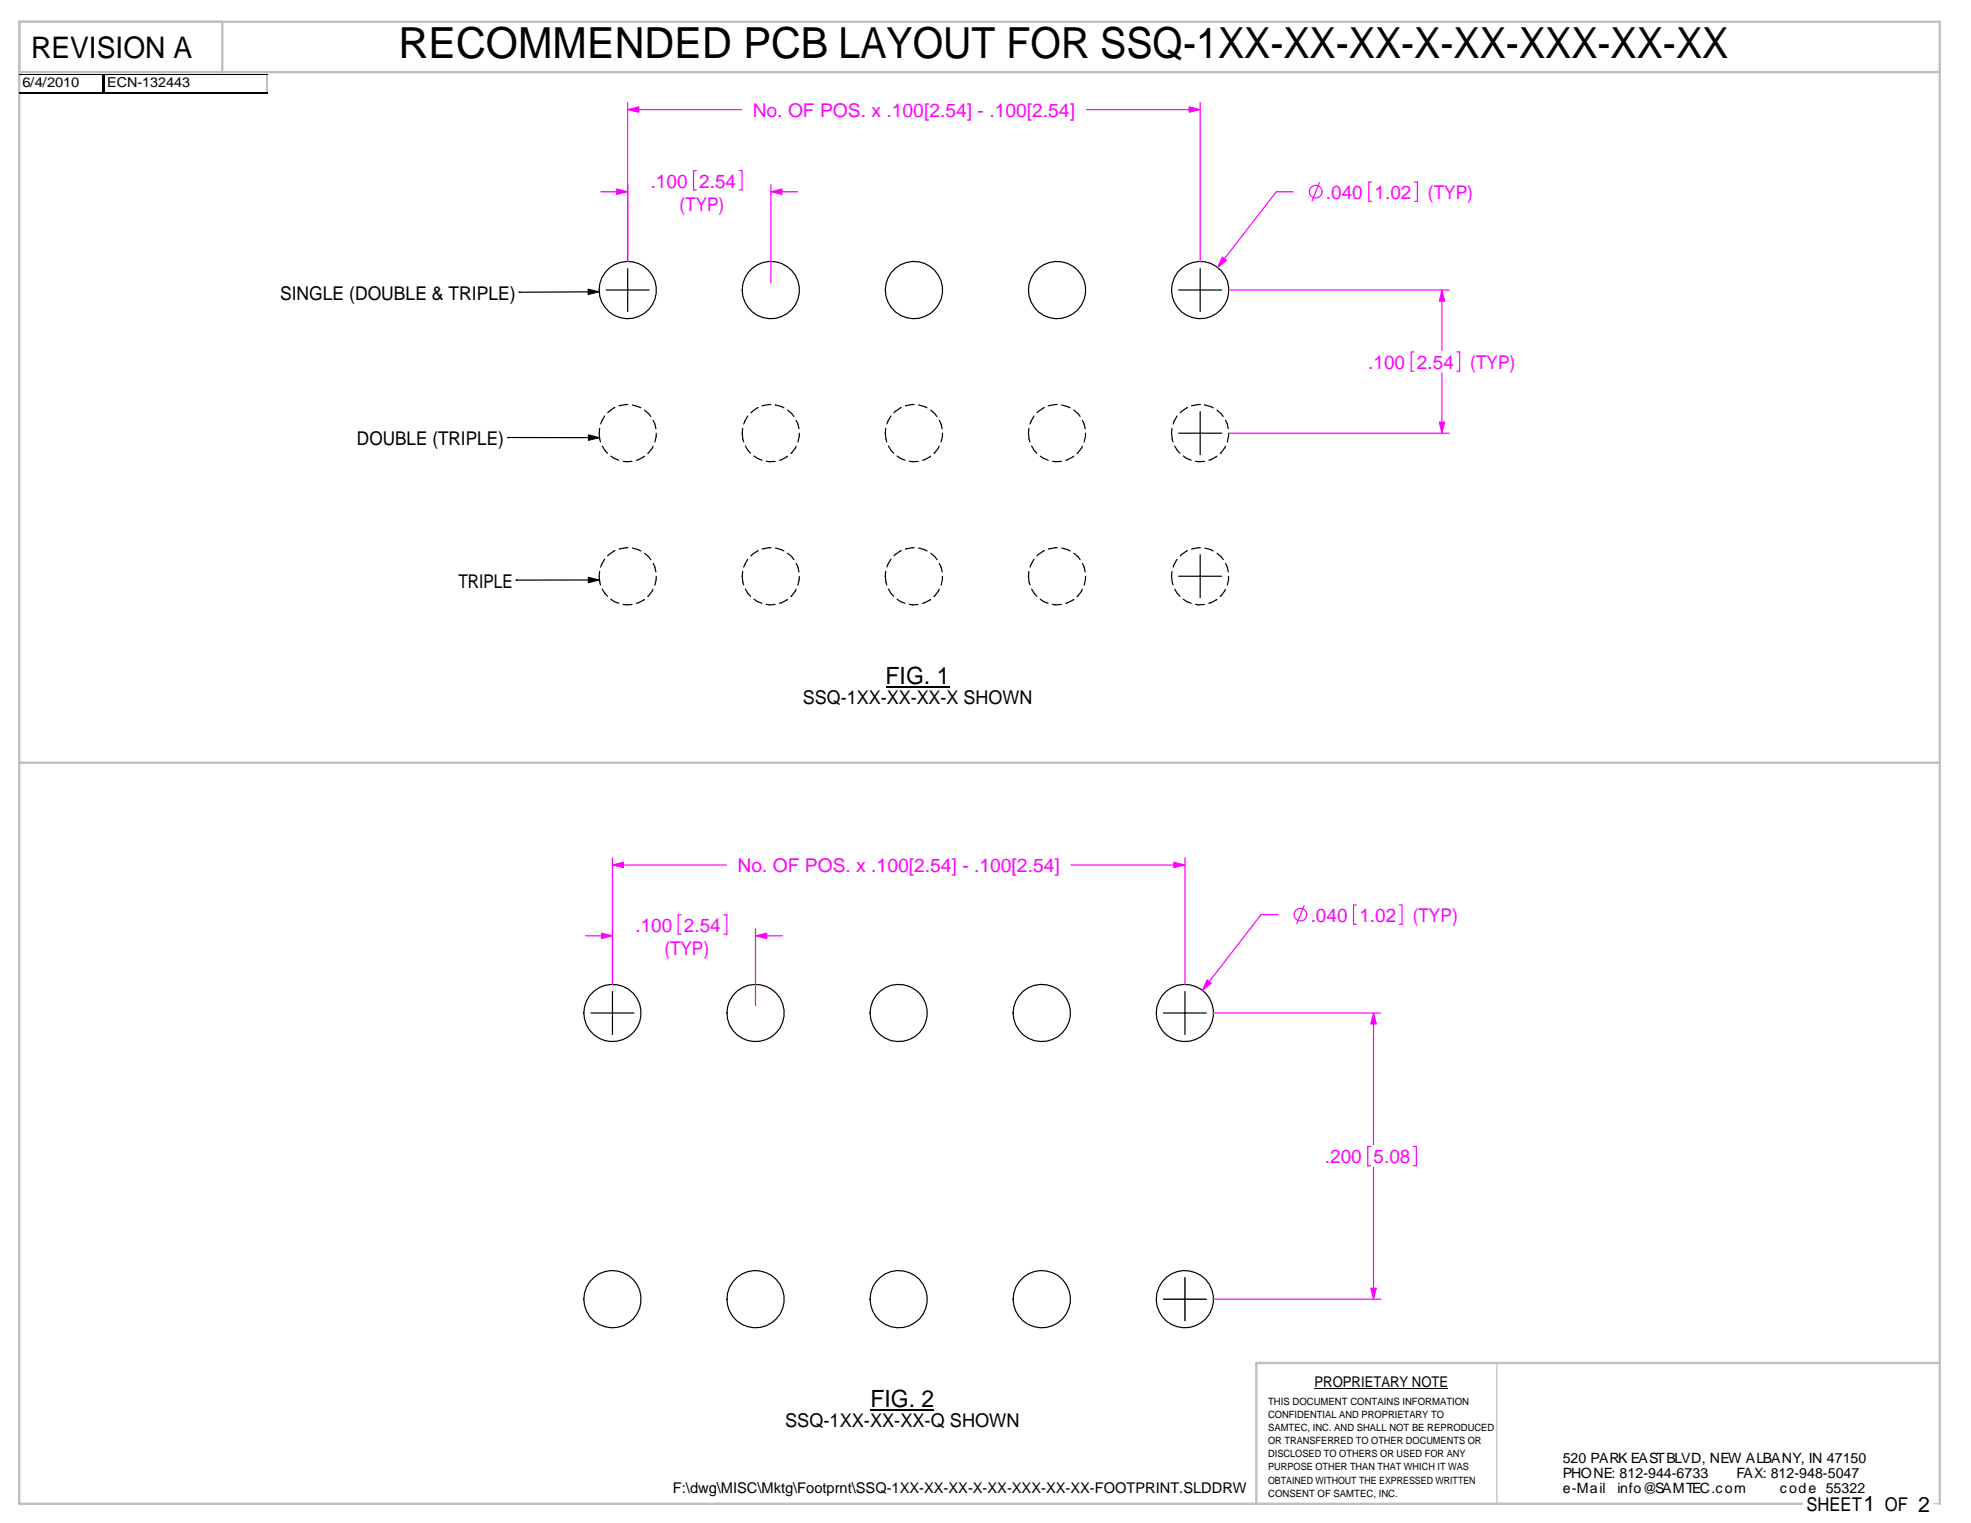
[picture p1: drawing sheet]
<svg xmlns="http://www.w3.org/2000/svg" width="279mm" height="216mm" viewBox="0 0 279 216" stroke-linecap="round" stroke-linejoin="round" font-family="sans-serif">
<path d="M212.2 193.2v20M274.1 213.2h.9" fill="none" stroke="#c0c0c0" stroke-width=".17"/>
<path d="M2.7 10.2h272.3M31.5 3.1v7.1M2.7 108.1h272.3M275 193.2h-96.9v20M255.4 213.2h-252.7v-210.1h272.3v210.1" fill="none" stroke="#c0c0c0" stroke-width=".34"/>
<g fill="none" stroke="#000" stroke-width=".17">
<path d="M85.7 59l-.6 1.1M87.2 57.8l-1.1 .7M89 57.3l-1.3 .2M89.6 57.4l1.2 .4M91.4 58.1l.9 .9M92.6 59.6l.2 .5 .2 .7M106 59l-.6 1.1M107.5 57.8l-1.1 .7M109.3 57.3l-1.3 .2M109.9 57.4l1.2 .4M111.6 58.1l.9 .9M112.9 59.6l.4 1.2"/>
<path d="M126.3 59l-.6 1.1M127.7 57.8l-1 .7M129.6 57.3l-1.3 .2M130.2 57.4l1.2 .4M131.9 58.1l.9 1M133.2 59.6l.2 .5 .2 .7M146.6 59l-.6 1.1M148 57.8l-1 .7M149.9 57.3l-1.3 .2M150.5 57.4l1.2 .4M152.2 58.1l.9 .9M153.4 59.6l.4 1.2"/>
<path d="M166.8 59l-.5 1.1M168.3 57.8l-1 .7M170.2 57.3l-1.3 .2M170.8 57.4l1.2 .4M172.5 58.1l.6 .5 .3 .4M173.7 59.6l.3 .5 .1 .7M85 60.7l-.1 .7 .2 1.2M85.4 63.2l.7 1M85.7 79.3l-.6 1.1M86.6 64.7l1.1 .5M87.2 78l-1.1 .8M88.3 65.4h1.3"/>
<path d="M89 77.6l-1.2 .2M89.7 77.7l1.1 .4M91.3 64.7l-1.1 .5M91.4 78.4l.9 .9M92.6 63.2l-.8 1.1M92.6 79.9l.4 1.2M93 61.4l-.2 1.3M105.3 60.7l-.1 .7 .2 1.2M105.7 63.2l.7 1M106 79.3l-.6 1.1M106.9 64.6l.5 .4 .6 .2M107.5 78.1l-1.1 .7"/>
<path d="M108.6 65.4h1.3M109.3 77.6l-1.3 .2M109.9 77.7l1.2 .4M111.6 64.7l-1.1 .5M111.6 78.4l.6 .5 .3 .4M112.9 63.2l-.8 1.1M112.9 79.9l.4 1.2M113.3 61.4l-.2 1.3M125.6 60.7l-.1 .7 .2 1.2M125.9 63.2l.4 .7 .4 .3M126.3 79.3l-.6 1.1M127.2 64.6l.4 .4 .7 .2"/>
<path d="M127.8 78.1l-1.1 .7M128.9 65.4h1.3M129.6 77.6l-1.3 .2M130.2 77.7l1.2 .4M131.9 64.7l-1.1 .5M131.9 78.4l.9 .9M133.1 63.2l-.7 1.1M133.2 79.9l.2 .5 .2 .7M133.6 61.4l-.2 1.3M145.9 60.7l-.1 .7 .2 1.2M146.2 63.2l.8 1M146.6 79.3l-.6 1.1"/>
<path d="M147.5 64.7l1.1 .5M148 78.1l-1 .7M149.2 65.4h1.3M149.9 77.6l-1.3 .2M150.5 77.7l1.2 .4M152.2 64.7l-1.1 .5M152.2 78.4l.6 .5 .3 .4M153.4 63.2l-.7 1.1M153.5 79.9l.3 1.2M153.9 61.4l-.2 1.3M166.1 60.7v.7l.2 1.2M166.5 63.2l.4 .7 .4 .3"/>
<path d="M166.8 79.3l-.5 1.1M167.7 64.6l.5 .4 .7 .2M168.3 78.1l-1 .7M169.5 65.4h1.2M170.2 77.6l-1.3 .2M170.8 77.7l1.2 .4M172.5 64.7l-1.1 .5M172.5 78.4l.9 .9M173.7 63.2l-.7 1.1M173.7 79.9l.3 .5 .1 .7M174.2 61.4l-.2 1.3M85 81l-.1 .7 .2 1.2"/>
<path d="M85.4 83.5l.7 1M86.6 84.9l.5 .4 .6 .2M88.3 85.7h.5h.8M91.3 85l-1.1 .5M92.6 83.5l-.1 .3-.7 .7M93 81.7l-.2 1.3M105.3 81l-.1 .7 .2 1.2M105.7 83.5l.7 1M106.9 84.9l.5 .4 .6 .2M108.6 85.7h.4h.9M111.6 85l-.8 .5h-.3M112.9 83.5l-.8 1.1"/>
<path d="M113.3 81.7l-.2 1.3M125.6 81l-.1 .7 .2 1.2M125.9 83.5l.8 1M127.2 84.9l.4 .4 .7 .2M128.9 85.7h.4h.8M131.9 85l-.8 .5h-.3M133.1 83.5l-.7 1.1M133.6 81.7l-.2 1.3M145.9 81l-.1 .7 .2 1.2M146.2 83.5l.8 1M147.5 84.9l.4 .4 .7 .2M149.2 85.7h.4h.8"/>
<path d="M152.2 85l-1.1 .5M153.4 83.5l-.1 .3-.6 .8M153.9 81.7l-.2 1.3M166.1 81v.7l.2 1.2M166.5 83.5l.8 1M167.7 84.9l.5 .4 .7 .2M169.5 85.7h.4h.8M172.5 85l-.9 .5h-.3M173.7 83.5l-.7 1M174.2 81.7l-.2 1.3M83.8 143.6h6.1M86.8 140.6v6"/>
<path d="M164.9 143.6h6.1M168 140.6v6M123.4 199.9h9M164.9 184.2h6.1M168 181.1v6.1"/>
<circle cx="89" cy="41.1" r="4.1"/>
<circle cx="109.3" cy="41.1" r="4.1"/>
<circle cx="129.5" cy="41.1" r="4.1"/>
<circle cx="149.8" cy="41.1" r="4.1"/>
<circle cx="170.1" cy="41.1" r="4.1"/>
<circle cx="86.8" cy="143.6" r="4.1"/>
<circle cx="107.1" cy="143.6" r="4.1"/>
<circle cx="127.4" cy="143.6" r="4.1"/>
<circle cx="147.7" cy="143.6" r="4.1"/>
<circle cx="168" cy="143.6" r="4.1"/>
<circle cx="86.8" cy="184.2" r="4.1"/>
<circle cx="107.1" cy="184.2" r="4.1"/>
<circle cx="127.4" cy="184.2" r="4.1"/>
<circle cx="147.7" cy="184.2" r="4.1"/>
<circle cx="168" cy="184.2" r="4.1"/>
</g>
<path d="M164.9 184.2h6.1M168 181.1v6.1" fill="none" stroke="#80ff00" stroke-width=".17"/>
<g fill="none" stroke="#f0f" stroke-width=".17">
<path d="M83 132.7h3.8M86.8 122.6h16.1M86.8 121.6v17.9M96.6 129.7h-.5v2.7h.5M102.6 129.7h.4v2.7h-.4M107.1 132.7h3.8M107.1 131.7v10.9M151.8 122.6h16.2M168 121.6v17.9M181.2 129.6h-2.4l-8.4 10.8M184.9 128.4l-1.1 2.5M192.3 128.3h-.4v2.7h.4"/>
<path d="M198.3 128.3h.4v2.7h-.4M172 143.6h23.7M194.7 143.6v18.7M194.3 162.5h-.4v2.8h.4M194.7 165.5v18.7M200.4 162.5h.4v2.8h-.4M172 184.2h23.7"/>
<circle cx="184.3" cy="129.7" r=".9"/>
</g>
<path d="M171.1 138.9l.6 .5-1.3 1z" fill="#f0f"/>
<path d="M171.1 138.9l.6 .5-1.3 1z" fill="none" stroke="#f0f" stroke-width=".14"/>
<path d="M86.8 122.6l1.6-.4v.8z" fill="#f0f"/>
<path d="M86.8 122.6l1.6-.4v.8z" fill="none" stroke="#f0f" stroke-width=".14"/>
<path d="M107.1 132.7l1.6-.4v.8z" fill="#f0f"/>
<path d="M107.1 132.7l1.6-.4v.8z" fill="none" stroke="#f0f" stroke-width=".14"/>
<path d="M166.4 122.2l1.6 .4-1.6 .4z" fill="#f0f"/>
<path d="M166.4 122.2l1.6 .4-1.6 .4z" fill="none" stroke="#f0f" stroke-width=".14"/>
<path d="M85.3 132.3l1.5 .4-1.5 .4z" fill="#f0f"/>
<path d="M85.3 132.3l1.5 .4-1.5 .4z" fill="none" stroke="#f0f" stroke-width=".14"/>
<path d="M194.3 182.6h.8l-.4 1.6z" fill="#f0f"/>
<path d="M194.3 182.6h.8l-.4 1.6z" fill="none" stroke="#f0f" stroke-width=".14"/>
<path d="M194.7 143.6l.4 1.6h-.8z" fill="#f0f"/>
<path d="M194.7 143.6l.4 1.6h-.8z" fill="none" stroke="#f0f" stroke-width=".14"/>
<path d="M186.3 196.8h19" fill="none" stroke="#000" stroke-width=".14"/>
<g fill="none" stroke="#000" stroke-width=".17">
<path d="M89 38.1v6.1M170.1 38.1v6.1M73.6 41.4h.1M84.9 41.4h-11.3M86 41.1h6M167.1 41.1h6.1M170.1 58.4v6.1M71.9 62h.1M71.9 62h13.1M167.1 61.4h6.1M170.1 78.6v6.1M73.2 82.2h.1"/>
<path d="M85 82.2h-11.8M125.5 97.4h9.1M167.1 81.7h6.1"/>
</g>
<g fill="none" stroke="#f0f" stroke-width=".17">
<path d="M89 15.5h16.1M89 14.5v22.6M154 15.5h16.1M170.1 14.5v22.6M85.2 27.2h3.8M98.7 24.2h-.4v2.7h.4M104.8 24.2h.4v2.7h-.4M109.3 27.2h3.8M109.3 26.2v13.9M183.3 27.2h-2.4l-8.3 10.7M187 25.9l-1 2.6M194.4 25.8h-.4v2.7h.4"/>
<path d="M200.5 25.8h.4v2.7h-.4M174.2 41.1h31.2M200.4 49.9h-.4v2.7h.4M204.4 41.1v8.6M204.4 52.9v8.5M206.5 49.9h.4v2.7h-.4M174.2 61.4h31.2"/>
<circle cx="186.5" cy="27.2" r=".9"/>
</g>
<path d="M173.3 36.4l.6 .5-1.3 1z" fill="#f0f"/>
<path d="M173.3 36.4l.6 .5-1.3 1z" fill="none" stroke="#f0f" stroke-width=".14"/>
<path d="M89 15.5l1.6-.4v.8z" fill="#f0f"/>
<path d="M89 15.5l1.6-.4v.8z" fill="none" stroke="#f0f" stroke-width=".14"/>
<path d="M109.3 27.2l1.5-.4v.8z" fill="#f0f"/>
<path d="M109.3 27.2l1.5-.4v.8z" fill="none" stroke="#f0f" stroke-width=".14"/>
<path d="M168.6 15.1l1.5 .4-1.5 .4z" fill="#f0f"/>
<path d="M168.6 15.1l1.5 .4-1.5 .4z" fill="none" stroke="#f0f" stroke-width=".14"/>
<path d="M87.4 26.8l1.6 .4-1.6 .4z" fill="#f0f"/>
<path d="M87.4 26.8l1.6 .4-1.6 .4z" fill="none" stroke="#f0f" stroke-width=".14"/>
<path d="M204.4 41.1l.4 1.6h-.8z" fill="#f0f"/>
<path d="M204.4 41.1l.4 1.6h-.8z" fill="none" stroke="#f0f" stroke-width=".14"/>
<path d="M204 59.8h.8l-.4 1.6z" fill="#f0f"/>
<path d="M204 59.8h.8l-.4 1.6z" fill="none" stroke="#f0f" stroke-width=".14"/>
<path d="M83.4 41l1.5 .4-1.5 .4zM83.4 61.6l1.6 .4-1.6 .4zM83.4 81.8l1.6 .4-1.6 .4z" fill="#000"/>
<path d="M2.7 10.5h35.2M83.4 41l1.5 .4-1.5 .4zM83.4 61.6l1.6 .4-1.6 .4zM83.4 81.8l1.6 .4-1.6 .4z" fill="none" stroke="#000" stroke-width=".14"/>
<path d="M2.7 10.4v.1M2.7 10.6v2.4M37.8 10.4v.1M37.8 10.6v2.4M38 10.5h.1M38 13.2h.1" fill="none" stroke="#c0c0c0" stroke-width=".14"/>
<path d="M2.8 10.6v2.4M37.9 10.6v2.4" fill="none" stroke="#c0c0c0" stroke-width=".15"/>
<path d="M2.7 13.2h35.2" fill="none" stroke="#000" stroke-width=".28"/>
<path d="M8.6 10.5h.3v.1h-.3z" fill="#000"/>
<path d="M14.7 10.5v2.8" fill="none" stroke="#000" stroke-width=".3"/>
<text font-size="6.1" x="56.5" y="8.2">RECOMMENDED PCB LAYOUT FOR SSQ-1XX-XX-XX-X-XX-XXX-XX-XX</text>
<text font-size="4.2" x="4.4" y="8.3">REVISION A</text>
<g font-size="3.4">
<text x="125.5" y="97">FIG. 1</text>
<text x="123.4" y="199.5">FIG. 2</text>
</g>
<g font-size="2.7" fill="#f0f">
<text x="106.7" y="16.6">No. OF POS. x .100[2.54] - .100[2.54]</text>
<text x="92.2" y="26.6">.100</text>
<text x="96.3" y="29.8">(TYP)</text>
<text x="99.1" y="26.6">2.54</text>
<text x="188" y="28.2">.040</text>
<text x="194.9" y="28.2">1.02</text>
<text x="202.4" y="28.2">(TYP)</text>
<text x="194" y="52.3">.100</text>
<text x="200.9" y="52.3">2.54</text>
<text x="208.4" y="52.3">(TYP)</text>
<text x="104.5" y="123.7">No. OF POS. x .100[2.54] - .100[2.54]</text>
<text x="185.8" y="130.7">.040</text>
<text x="192.7" y="130.7">1.02</text>
<text x="200.3" y="130.7">(TYP)</text>
<text x="90.1" y="132.1">.100</text>
<text x="94.2" y="135.3">(TYP)</text>
<text x="97" y="132.1">2.54</text>
<text x="187.8" y="164.9">.200</text>
<text x="194.7" y="164.9">5.08</text>
</g>
<g font-size="2.7">
<text x="39.7" y="42.5">SINGLE (DOUBLE &amp; TRIPLE)</text>
<text x="50.6" y="63.1">DOUBLE (TRIPLE)</text>
<text x="65" y="83.3">TRIPLE</text>
<text x="113.8" y="99.9">SSQ-1XX-XX-XX-X SHOWN</text>
<text x="111.3" y="202.3">SSQ-1XX-XX-XX-Q SHOWN</text>
<text x="256.1" y="214.3">SHEET1 OF 2</text>
</g>
<g font-size="2.1">
<text x="186.3" y="196.6">PROPRIETARY NOTE</text>
<text x="95.4" y="211.7">F:\dwg\MISC\Mktg\Footprnt\SSQ-1XX-XX-XX-X-XX-XXX-XX-XX-FOOTPRINT.SLDDRW</text>
</g>
<g font-size="2">
<text x="221.5" y="207.4">520 PARK EASTBLVD, NEW ALBANY, IN 47150</text>
<text x="221.5" y="209.6">PHONE: 812-944-6733</text>
<text x="246.2" y="209.6">FAX: 812-948-5047</text>
<text x="221.5" y="211.7">e-Mail</text>
<text x="229.3" y="211.7">info@SAMTEC.com</text>
<text x="252.3" y="211.7">code 55322</text>
</g>
<g font-size="1.9">
<text x="3.2" y="12.4">6/4/2010</text>
<text x="15.2" y="12.4">ECN-132443</text>
</g>
<g font-size="1.4">
<text x="179.8" y="199.1">THIS DOCUMENT CONTAINS INFORMATION</text>
<text x="179.8" y="201">CONFIDENTIAL AND PROPRIETARY TO</text>
<text x="179.8" y="202.9">SAMTEC, INC. AND SHALL NOT BE REPRODUCED</text>
<text x="179.8" y="208.5">PURPOSE OTHER THAN THAT WHICH IT WAS</text>
<text x="179.8" y="204.7">OR TRANSFERRED TO OTHER DOCUMENTS OR</text>
<text x="179.8" y="206.6">DISCLOSED TO OTHERS OR USED FOR ANY</text>
<text x="179.8" y="210.3">OBTAINED WITHOUT THE EXPRESSED WRITTEN</text>
<text x="179.8" y="212.2">CONSENT OF SAMTEC, INC.</text>
</g>
</svg>
